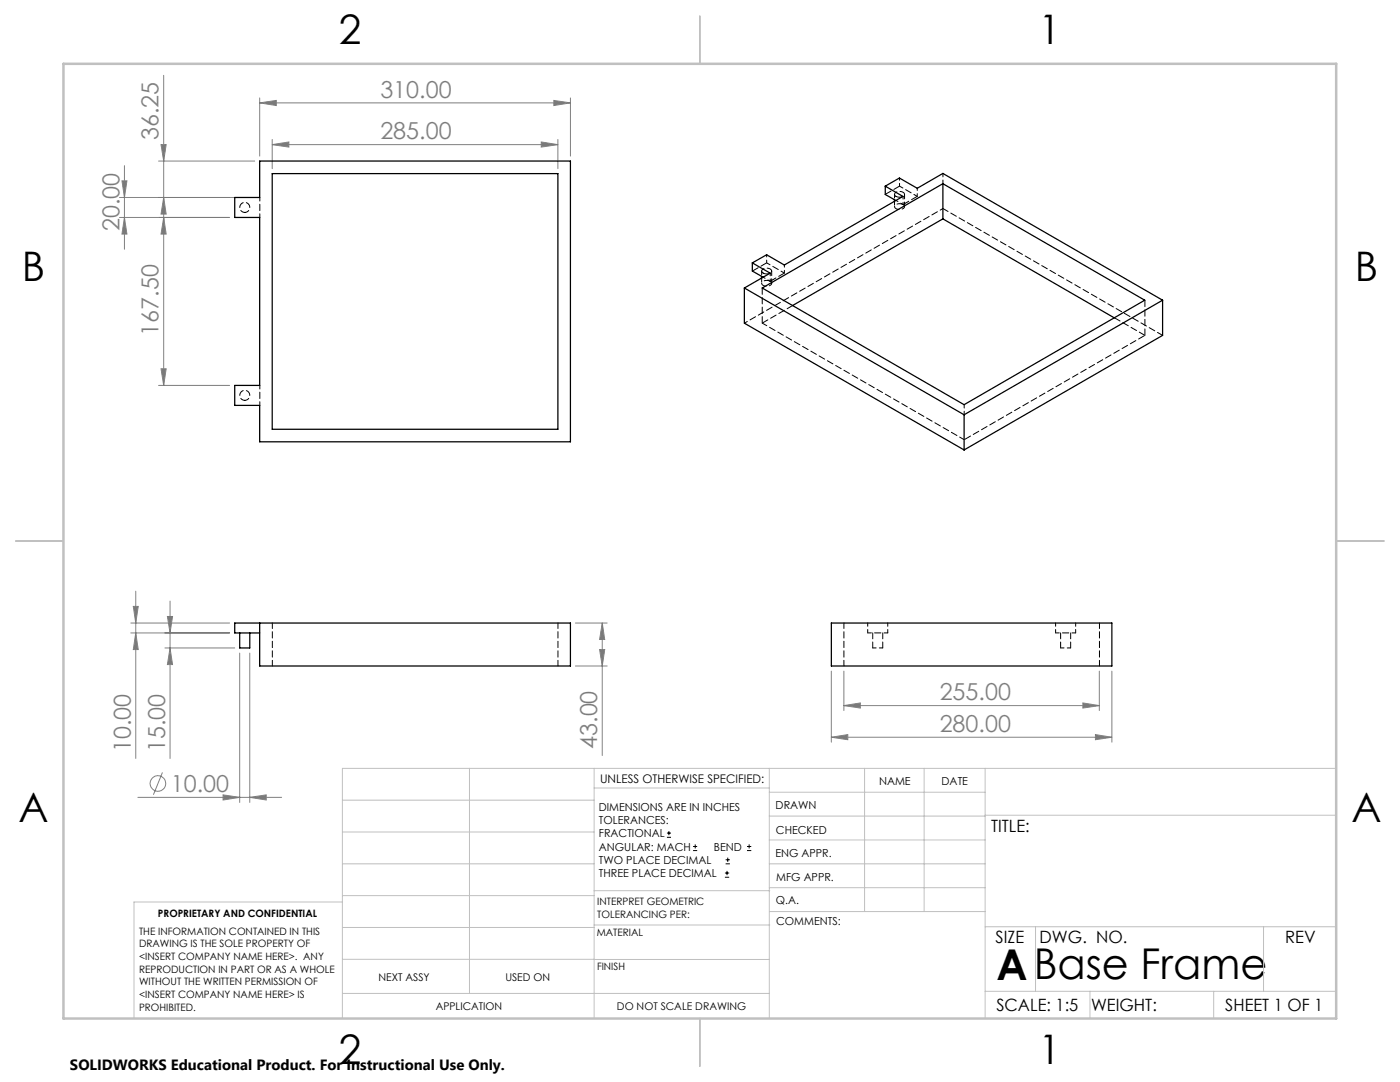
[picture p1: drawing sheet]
<svg xmlns="http://www.w3.org/2000/svg" width="279mm" height="216mm" viewBox="0 0 279 216" stroke-linecap="round" stroke-linejoin="round" font-family="sans-serif">
<g fill="none" stroke="#808080" stroke-width=".2">
<path d="M32.7 15v61.9M51.8 19.5v11.7M113.8 19.5v11.7M24.3 36.1h1l-.5 3.3zM24.8 33.1v16.6M31.6 32.1h19.2M32.1 28.9h1.1l-.5 3.2zM32.7 39.4l.5 3.3h-1.1zM50.8 39.4h-27M51.8 20.5l3.3-.5v1.1zM51.8 20.5h62M54.3 28.9l3.3-.6v1.1z"/>
<path d="M54.3 27.8v5.9M54.3 28.9h57M108 28.3l3.3 .6-3.3 .5zM110.5 20l3.3 .5-3.3 .6zM111.3 27.8v5.9M23.8 43.4h22M24.8 43.4l.5 3.3h-1zM32.7 43.4l.5 3.3h-1.1zM31.6 76.9h14.2M32.1 73.6h1.1l-.5 3.3zM27.1 118v33.3M33.9 119.9v31.4"/>
<path d="M26.1 126.3h19.7M26.1 124.3h19.7M26.6 121h1l-.5 3.3zM27.1 126.3l.5 3.3h-1zM32.9 129.3h13.9M33.4 123h1l-.5 3.3zM33.9 129.3l.5 3.3h-1zM47.8 130.3v29.8M49.8 130.3v29.8M114.8 124.3h6.4M114.8 132.9h6.4M119.7 129.6h1l-.5 3.3z"/>
<path d="M120.2 124.3l.5 3.3h-1zM120.2 124.3v26.4M165.9 133.9v14.2M168.4 133.9v7.9M219.4 133.9v7.9M221.9 133.9v14.2M27.5 159.1h28.7M32.4 154.1l-1.8 4.5M44.5 158.6l3.3 .5-3.3 .5zM49.8 159.1l3.3-.5v1zM165.9 147.1l3.3-.5v1zM165.9 147.1h56"/>
<path d="M168.4 140.8l3.3-.5v1zM168.4 140.8h51M216.1 140.3l3.3 .5-3.3 .5zM218.6 146.6l3.3 .5-3.3 .5z"/>
<circle cx="31.5" cy="156.3" r="1.55"/>
</g>
<g fill="none" stroke="#000" stroke-width=".2">
<path d="M133.1 167.1h.8M133.1 166.2h.8M133.5 165.8v.9M138.3 169.7h.8M138.3 168.9h.8M138.7 168.5v.8M144.7 175h.8M144.7 174.2h.8M144.8 172.4h.9M144.8 171.6h.9M145.1 173.8v.8M145.2 171.1v.9"/>
<path d="M149.1 169.7h.8M149.1 168.9h.8M149.5 168.5v.8"/>
</g>
<g fill="none" stroke="#c0c0c0" stroke-width=".2">
<path d="M68.3 159.7h50.3M93.7 153.3v44.9M118.6 153.3v49.9M118.6 157.2h34.9M153.5 153.3v49.9M153.5 158.1h43.1M172.5 153.3v28.6M184.4 153.3v28.6M196.6 153.3v49.9M266.7 153.3h-198.4v49.9M68.3 178.7h50.3M68.3 172.4h50.3"/>
<path d="M68.3 166h50.3M68.3 180h-41.6v23.2M118.6 177.7h35M153.5 167.6h43.1M153.5 162.8h43.1M153.5 172.4h43.1M153.5 177.1h43.1M196.6 162.7h70.1M68.3 198.2h85.2M68.3 191.4l85.2 .1M68.3 185.1h50.3M118.6 184.6h35"/>
<path d="M153.6 181.9h43M196.6 197.8h70.1M196.6 184.9h70.1M206.7 184.9v12.9M217.5 197.8v5.4M242.2 197.8v5.4M252.2 184.9v12.9"/>
</g>
<path d="M139.7 3.2v9.5M3.1 107.9h9.6M266.7 107.9h9.5M139.7 203.2v9.6" fill="none" stroke="#c0c0c0" stroke-width=".25"/>
<path d="M12.7 12.7h254v190.5h-254z" fill="none" stroke="#c0c0c0" stroke-width=".5"/>
<g fill="#808080">
<path d="M49.8 159.1l3.3-.5v1zM44.5 158.6l3.3 .5-3.3 .5zM108 28.3l3.3 .6-3.3 .5zM54.3 28.9l3.3-.6v1.1zM110.5 20l3.3 .5-3.3 .6zM51.8 20.5l3.3-.5v1.1z"/>
<path d="M165.9 147.1l3.3-.5v1zM218.6 146.6l3.3 .5-3.3 .5zM168.4 140.8l3.3-.5v1zM216.1 140.3l3.3 .5-3.3 .5z"/>
<path d="M24.8 43.4l.5 3.3h-1zM24.3 36.1h1l-.5 3.3z"/>
<path d="M33.4 123h1l-.5 3.3zM33.9 129.3l.5 3.3h-1zM26.6 121h1l-.5 3.3zM27.1 126.3l.5 3.3h-1zM120.2 124.3l.5 3.3h-1zM119.7 129.6h1l-.5 3.3zM32.7 43.4l.5 3.3h-1.1zM32.1 73.6h1.1l-.5 3.3zM32.1 28.9h1.1l-.5 3.2zM32.7 39.4l.5 3.3h-1.1z"/>
</g>
<g fill="none" stroke="#000" stroke-width=".25">
<path d="M51.8 32.1h62v56.1h-62v-7.3h-5v-4h5v-33.5h-5v-4h5zM54.3 34.6h57v51.1h-57zM176.7 37.1l2.8-1.6 3.6 2.1 5.1-3 43.8 25.3M176.7 37.1l3.5 2.1-23.7 13.7-3.5-2.1-2.9 1.7M176.7 37.1v1.7l2.1 1.2M178.5 39.8v.4M188.2 36.7v7M148.6 57.5l43.8 25.3M148.6 57.5v7l43.8 25.3M150.1 52.5l3.6 2-5.1 3M150.1 52.5v1.6l2.2 1.2M152 55.1v.4"/>
<path d="M152.1 57.5l36.1-20.8 40.3 23.2-36.1 20.9zM188.2 43.7l34.2 19.7M188.2 43.7l-30 17.3M232 59.9l-39.6 22.9M232 59.9v7l-39.6 22.9M192.4 82.8v7M47.8 126.3v3h2v-3M51.8 124.3v8.6h62v-8.6h-67v2h5M165.9 124.3h56v8.6h-56z"/>
</g>
<path d="M232 66.9l-43.8-25.3M54.4 124.3v8.6M111.4 124.3v8.6M168.4 124.3v8.6M174.2 126.3v3M176.2 129.3v-3M211.7 126.3v3M213.7 129.3v-3M219.4 124.3v8.6" fill="none" stroke="#000" stroke-width=".2" stroke-dasharray="1.3 .6" stroke-dashoffset=".1"/>
<path d="M51.9 39.4v4M178.5 38.8v1M179.5 37.1l3.6 2.1M152 54.1v1M152 55.5v1M153 52.4l3.5 2.1M178.5 40.2v1M51.9 76.9v4M177.2 126.3h-4M214.7 126.3h-4" fill="none" stroke="#000" stroke-width=".2" stroke-dasharray="1.3 .6" stroke-dashoffset=".5"/>
<path d="M48.9 42.4a1 1 0 0 1-1-1.4 1 1 0 0 1 1.7-.2 1 1 0 0 1-.5 1.6h-.2M154 56.5v-2.4M180.5 41.2v-2.4M48.9 79.9a1 1 0 0 1-1-1.4 1 1 0 0 1 1.7-.2 1 1 0 0 1-.5 1.6h-.2" fill="none" stroke="#000" stroke-width=".2" stroke-dasharray="1.3 .6" stroke-dashoffset=".4"/>
<path d="M188.2 34.6v2M188.2 41.6l-39.6 22.9M192.4 80.7v2.1M173.2 126.3v-2M176.2 129.3h-2M177.2 124.3v2M210.7 126.3v-2M213.7 129.3h-2M214.7 124.3v2" fill="none" stroke="#000" stroke-width=".2" stroke-dasharray="1.3 .6" stroke-dashoffset=".6"/>
<path d="M192.4 87.7l36.1-20.8" fill="none" stroke="#000" stroke-width=".2" stroke-dasharray="1.3 .6" stroke-dashoffset="-.2"/>
<path d="M152.1 64.5l40.3 23.2" fill="none" stroke="#000" stroke-width=".2" stroke-dasharray="1.3 .6" stroke-dashoffset=".2"/>
<path d="M178.8 39.2a.51 .51 0 0 1-.2-.7 .51 .51 0 0 1 .6-.3 .87 .87 0 0 1 1.3 .8 1.4 1.4 0 0 1-1.7 .2M179.5 37.1l-2.8 1.7M183.1 39.2l-2.9 1.6M152.1 57.4v7.1M152.3 54.5a.51 .51 0 0 1-.2-.7 .51 .51 0 0 1 .6-.3 .87 .87 0 0 1 1.2 .8 1.4 1.4 0 0 1-1.6 .2M153 52.4l-2.8 1.7M153.7 56.1a.51 .51 0 0 1 .3 .7 .51 .51 0 0 1-.7 .3 .87 .87 0 0 1-1.2-.8 1.4 1.4 0 0 1 1.6-.2M156.5 54.5l-2.8 1.6M180.2 40.8a.51 .51 0 0 1 .3 .7 .51 .51 0 0 1-.6 .3 .87 .87 0 0 1-1.3-.8 1.4 1.4 0 0 1 1.6-.2M228.5 59.9v7M158.2 61l-6.1 3.5M228.5 66.9l-6.1-3.5" fill="none" stroke="#000" stroke-width=".2" stroke-dasharray="1.3 .6"/>
<path d="M178.8 40l1.4 .8M179.5 35.5v1.6M183.1 37.5v1.7M152.3 55.3l1.4 .8M153 50.8v1.6M153.7 56.1v-1.6M156.5 52.9v1.6M180.2 40.8v-1.6" fill="none" stroke="#000" stroke-width=".2" stroke-dasharray="1.3 .6" stroke-dashoffset=".8"/>
<text font-size="8.5" x="198.9" y="195.5">ABase Frame</text>
<g font-size="8.1">
<text x="67.6" y="8.9">2</text>
<text x="207.3" y="8.9">1</text>
<text x="4.4" y="56.2">B</text>
<text x="270.4" y="56.2">B</text>
<text x="3.7" y="164.1">A</text>
<text x="269.7" y="164.1">A</text>
<text x="67.6" y="212.4">2</text>
<text x="207.3" y="212.4">1</text>
</g>
<g font-size="4.7" fill="#808080">
<text x="75.9" y="19.5">310.00</text>
<text x="31.7" y="28" transform="rotate(-90 31.7 28)">36.25</text>
<text x="75.9" y="27.8">285.00</text>
<text x="23.8" y="46.2" transform="rotate(-90 23.8 46.2)">20.00</text>
<text x="31.7" y="67" transform="rotate(-90 31.7 67)">167.50</text>
<text x="187.5" y="139.8">255.00</text>
<text x="119.2" y="149.4" transform="rotate(-90 119.2 149.4)">43.00</text>
<text x="187.5" y="146.1">280.00</text>
<text x="26.1" y="150" transform="rotate(-90 26.1 150)">10.00</text>
<text x="32.9" y="150" transform="rotate(-90 32.9 150)">15.00</text>
<text x="34.1" y="158">10.00</text>
</g>
<g font-size="3.4">
<text x="197.8" y="166">TITLE:</text>
<text x="198.7" y="188.1">SIZE</text>
<text x="207.5" y="188.1">DWG. NO.</text>
<text x="256.5" y="188.2">REV</text>
<text x="198.8" y="201.7">SCALE: 1:5</text>
<text x="217.7" y="201.8">WEIGHT:</text>
<text x="244.5" y="201.7">SHEET 1 OF 1</text>
</g>
<text font-size="3" x="14" y="213.5">SOLIDWORKS Educational Product. For Instructional Use Only.</text>
<text font-size="2.4" x="119.8" y="156.2">UNLESS OTHERWISE SPECIFIED:</text>
<g font-size="2.2">
<text x="119.5" y="161.8">DIMENSIONS ARE IN INCHES</text>
<text x="154.8" y="161.4">DRAWN</text>
<text x="175.4" y="156.6">NAME</text>
<text x="187.9" y="156.7">DATE</text>
<text x="119.5" y="164.4">TOLERANCES:</text>
<text x="119.5" y="167.1">FRACTIONAL</text>
<text x="154.9" y="166.3">CHECKED</text>
<text x="119.5" y="169.7">ANGULAR: MACH</text>
<text x="119.5" y="172.4">TWO PLACE DECIMAL</text>
<text x="142.5" y="169.7">BEND</text>
<text x="154.8" y="171">ENG APPR.</text>
<text x="119.5" y="175">THREE PLACE DECIMAL</text>
<text x="154.9" y="175.7">MFG APPR.</text>
<text x="154.9" y="180.4">Q.A.</text>
<text x="154.9" y="184.6">COMMENTS:</text>
</g>
<g font-size="2.1">
<text x="75.5" y="195.7">NEXT ASSY</text>
<text x="100.9" y="195.7">USED ON</text>
<text x="86.9" y="201.5">APPLICATION</text>
<text x="123.1" y="201.6">DO NOT SCALE DRAWING</text>
</g>
<g font-size="2">
<text x="31.5" y="182.9">PROPRIETARY AND CONFIDENTIAL</text>
<text x="119.2" y="180.6">INTERPRET GEOMETRIC</text>
<text x="119.2" y="183.1">TOLERANCING PER:</text>
<text x="27.8" y="186.5">THE INFORMATION CONTAINED IN THIS</text>
<text x="27.8" y="189">DRAWING IS THE SOLE PROPERTY OF</text>
<text x="27.8" y="191.6">&lt;INSERT COMPANY NAME HERE&gt;. ANY</text>
<text x="119.1" y="186.7">MATERIAL</text>
<text x="27.8" y="194.1">REPRODUCTION IN PART OR AS A WHOLE</text>
<text x="27.8" y="196.6">WITHOUT THE WRITTEN PERMISSION OF</text>
<text x="119.1" y="193.5">FINISH</text>
<text x="27.8" y="199.1">&lt;INSERT COMPANY NAME HERE&gt; IS</text>
<text x="27.8" y="201.7">PROHIBITED.</text>
</g>
</svg>
